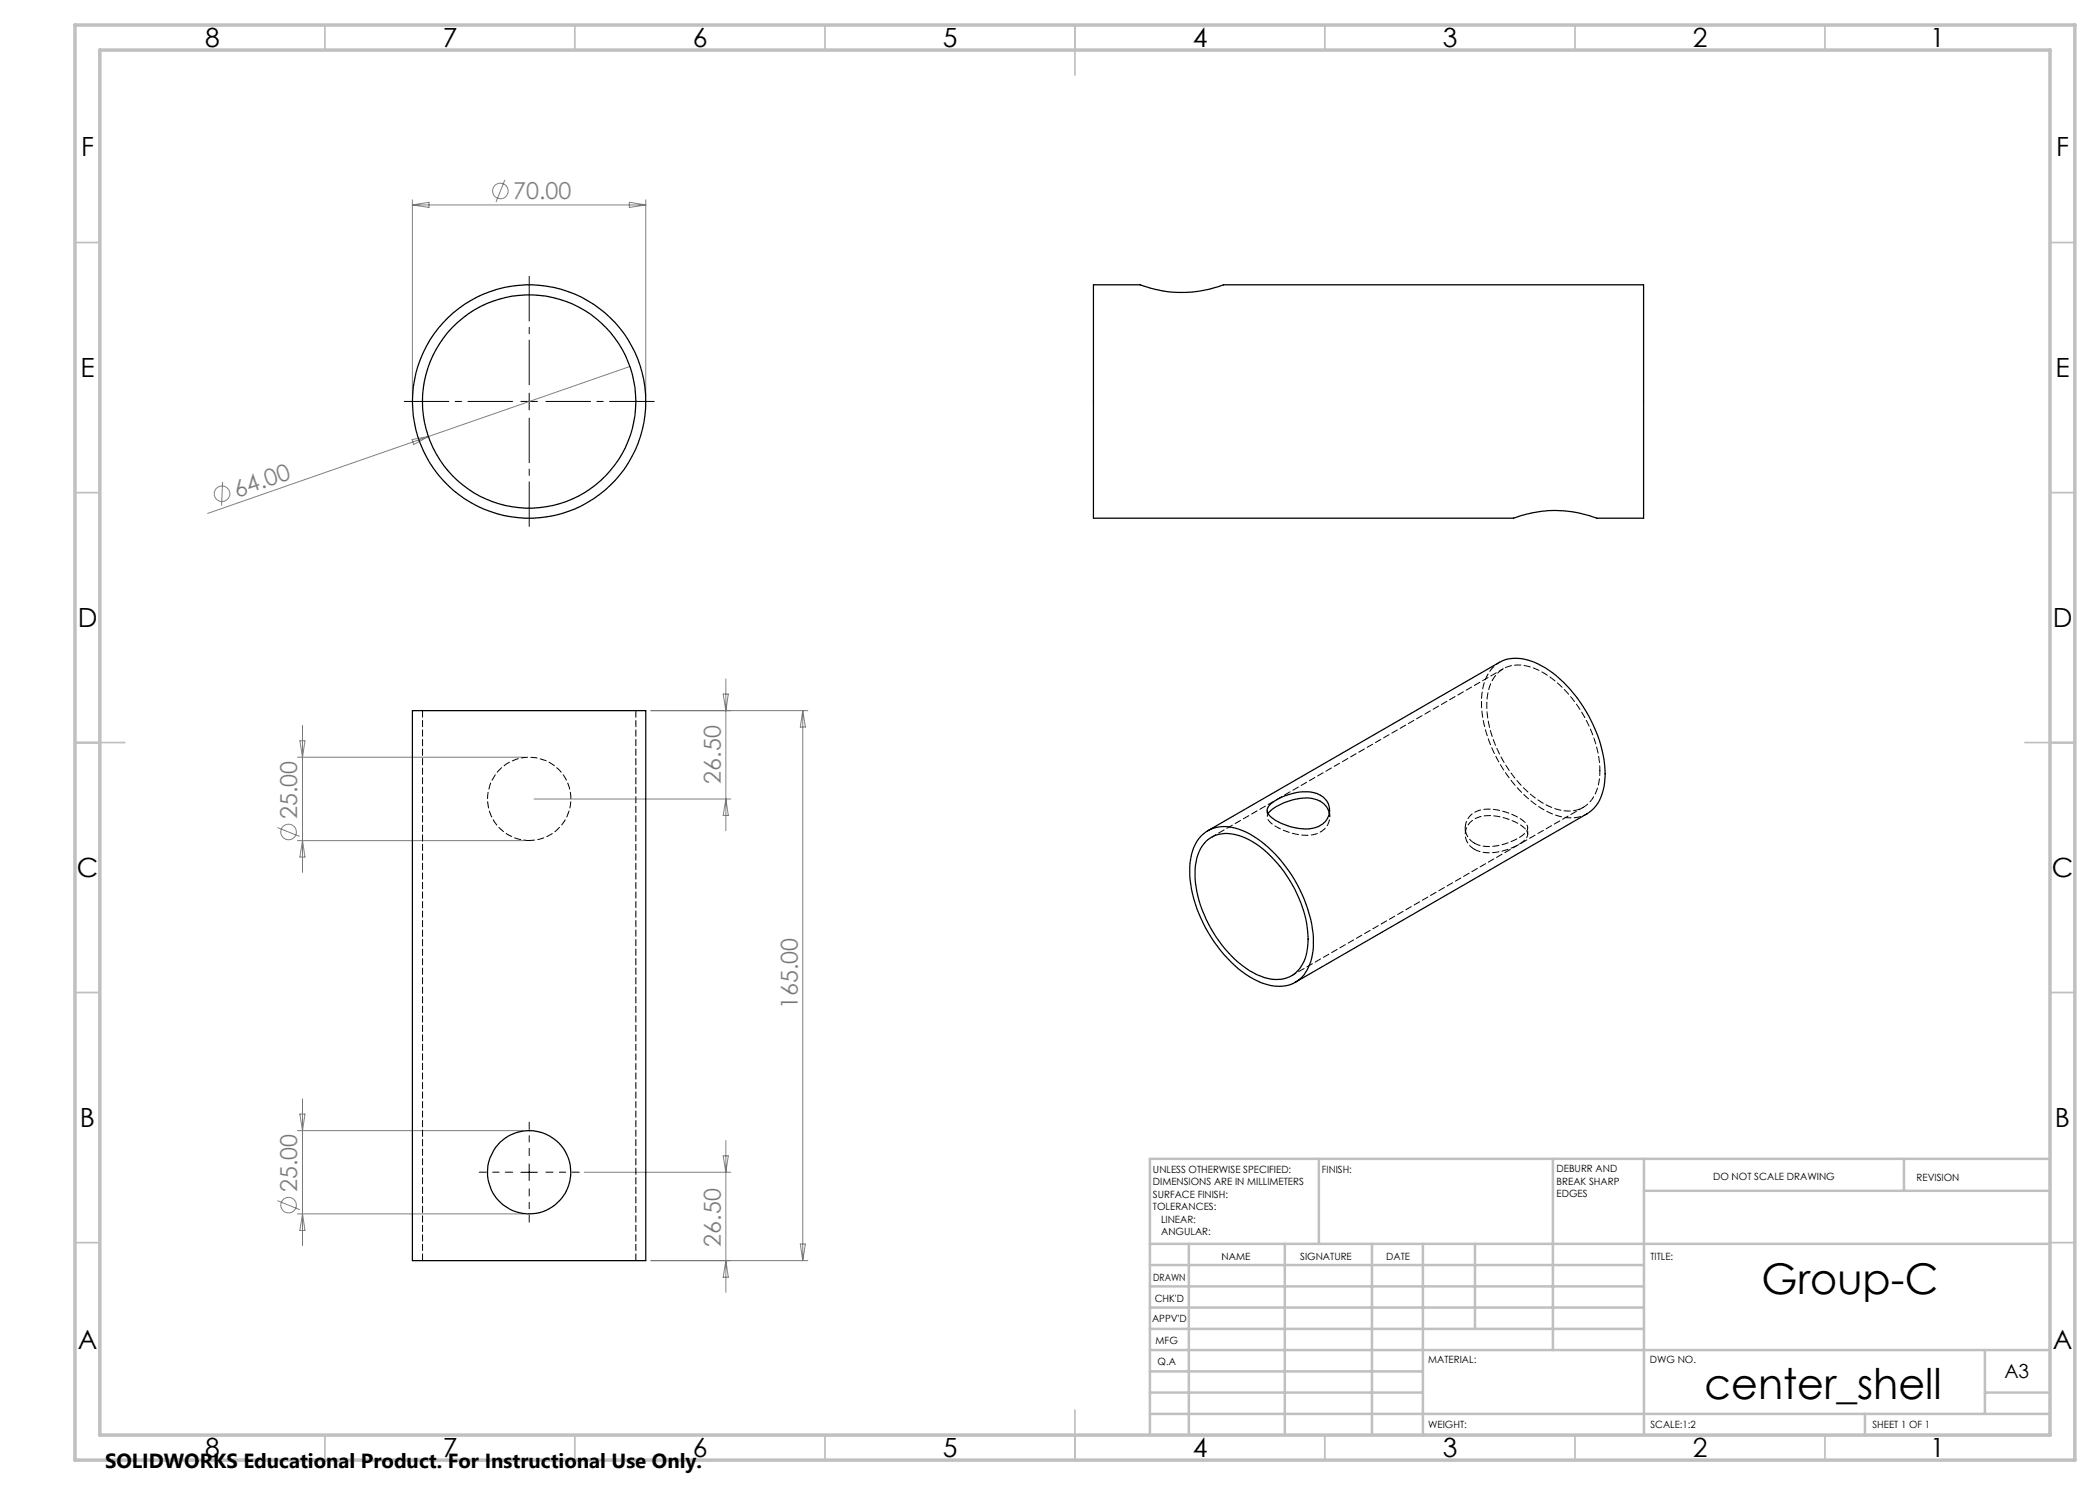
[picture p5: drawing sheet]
<svg xmlns="http://www.w3.org/2000/svg" width="420mm" height="297mm" viewBox="0 0 420 297" stroke-linecap="round" stroke-linejoin="round" font-family="sans-serif">
<g fill="none" stroke="#808080" stroke-width=".2">
<path d="M82.5 40v39.3M101 36l-1.8 4.4M129.2 40v39.3M82.5 41h46.7M82.5 41l3.3-.5v1zM125.9 40.5l3.3 .5-3.3 .5zM126 73.3l-40.3 14M44.5 96.4l-.2 4.7M82.4 87.9l3.3-.6-3 1.6zM85.7 87.3l-44.2 15.4M144.6 138.8h1.1l-.5 3.3zM145.2 135.8v30.4"/>
<path d="M59.5 151.4h45.3M60 148.2h1l-.5 3.2zM60.5 145.1v29.4M106.8 159.8h39.4M130.2 142.1h31.4M145.2 159.8l.5 3.3h-1.1zM160.5 142.1v110M160.5 142.1l.6 3.3h-1zM55.5 165.5l4.4 1.8M59.5 168.1h45.3M60.5 168.1l.5 3.3h-1zM60.5 219.8v29.3"/>
<path d="M59.5 226.1h45.3M60 222.8h1l-.5 3.3zM116.8 234.5h29.4M144.6 231.2h1.1l-.5 3.3zM145.2 228.1v30.4M55.5 240.1l4.4 1.8M59.5 242.8h45.3M60.5 242.8l.5 3.3h-1zM130.2 252.1h31.4M145.2 252.1l.5 3.3h-1.1zM160.1 248.8h1l-.6 3.3z"/>
<circle cx="100.1" cy="38.2" r="1.55"/>
<circle cx="44.4" cy="98.8" r="1.55"/>
<circle cx="57.7" cy="166.4" r="1.55"/>
<circle cx="57.7" cy="241" r="1.55"/>
</g>
<path d="M105.8 77v-21.7M102.5 80.3h-21.7M105.8 83.6v21.7M109.2 80.3h21.6" fill="none" stroke="#000" stroke-width=".2" stroke-dasharray="15.2 1.3 1.3 1.3" stroke-dashoffset="6.3"/>
<path d="M102.5 234.4h-6.7M105.8 231.1v-6.7M105.8 237.8v6.6M109.2 234.4h6.6" fill="none" stroke="#000" stroke-width=".2" stroke-dasharray="15.2 1.3 1.3 1.3" stroke-dashoffset="13.8"/>
<path d="M105.8 78.6v3.4M104.2 80.3h3.3M104.2 234.5h3.3M105.8 232.8v3.3" fill="none" stroke="#000" stroke-width=".2"/>
<g fill="none" stroke="#c0c0c0" stroke-width=".35">
<path d="M65 5v5M115 5v5M165 5v5M215 5v10M265 5v5M315 5v5M365 5v5M15 48.5h5M410 48.5h5M15 98.5h5M410 98.5h5M15 148.5h10"/>
<path d="M405 148.5h10M15 198.5h5M410 198.5h5M15 248.5h5M410 248.5h5M65 287v5M115 287v5M165 287v5M215 282v10M265 287v5M315 287v5M365 287v5"/>
</g>
<g fill="none" stroke="#c0c0c0" stroke-width=".5">
<path d="M263.8 231.8v17M310.6 231.8v38.2M328.8 231.8v55.2M328.8 238.2h81.2M380.8 231.8v6.4M410 231.8h-180v55.2M230 248.8h180M230 257.3h98.8M230 253h98.8M237.8 248.8v38.2M257 248.8v38.2M274.4 248.8v38.2"/>
<path d="M284.6 248.8v38.2M295 248.8v17M230 265.8h98.8M230 261.5h98.8M230 278.5h54.6M230 274.3h54.6M230 270h180M397 278.5h13M397 270v12.8M230 282.8h180M373 282.8v4.2"/>
</g>
<path d="M15 5h400v287h-400zM20 10h390v277h-390z" fill="none" stroke="#c0c0c0" stroke-width=".7"/>
<g fill="none" stroke="#000" stroke-width=".25">
<path d="M218.7 57h9.3a23.5 23.5 0 0 0 16.7 0h84v46.6h-9.3a23.6 23.6 0 0 0-16.5 0h-84.2zM82.5 142.1h46.7v110h-46.7zM240.2 167.2a7.1 7.1 0 0 1 8.2-1.1 25.2 25.2 0 0 1 12.4 13.7 20.6 20.6 0 0 1 1.5 11.9 6.9 6.9 0 0 1-4.5 5.3 10.6 10.6 0 0 1-8.6-2.1 27.4 27.4 0 0 1-11.3-20.7 9.9 9.9 0 0 1 2.3-7zM241.2 168.2a6.7 6.7 0 0 1 7.3-.8 22.4 22.4 0 0 1 10.9 11.3 18.5 18.5 0 0 1 1.7 12.9 6.1 6.1 0 0 1-8.3 3.9 20.7 20.7 0 0 1-10.6-9.8 21 21 0 0 1-3-13.3l.4-1.4 .5-1.2zM241.5 166.2l58.4-33.7a8.1 8.1 0 0 1 7.6 .2 25.3 25.3 0 0 1 11.2 12.5 19.7 19.7 0 0 1 1.7 13.5 6.9 6.9 0 0 1-3 4.1l-58.4 33.7M253.6 162.7a11.1 11.1 0 0 1 7.6-3.1 4.2 4.2 0 0 1 4.7 3.1M254.2 160.7a11.1 11.1 0 0 1 9.2-2 3.5 3.5 0 0 1 2.5 3.7 3.5 3.5 0 0 1-3.1 3.2 10.9 10.9 0 0 1-9-2.6 1.46 1.46 0 0 1 .4-2.3z"/>
<circle cx="105.8" cy="80.3" r="23.3"/>
<circle cx="105.8" cy="80.3" r="21.3"/>
<circle cx="105.8" cy="234.5" r="8.3"/>
</g>
<path d="M105.8 168.1a8.3 8.3 0 0 1-7.4-12.1 8.3 8.3 0 0 1 14.2-1.1 8.3 8.3 0 0 1-5.4 13.1l-1.4 .1" fill="none" stroke="#000" stroke-width=".2" stroke-dasharray="1.3 .6" stroke-dashoffset=".2"/>
<path d="M84.5 142.1v110M127.2 252.1v-110" fill="none" stroke="#000" stroke-width=".2" stroke-dasharray="1.3 .6" stroke-dashoffset="-.1"/>
<path d="M299.9 132.4a8.3 8.3 0 0 0-3.6 7.2 27 27 0 0 0 8.3 19.1 15 15 0 0 0 9.6 4.9l1.9-.3 1.3-.5" fill="none" stroke="#000" stroke-width=".2" stroke-dasharray="1.3 .6" stroke-dashoffset=".5"/>
<path d="M294.9 169.9a9.2 9.2 0 0 0 8.2-.7l1.5-.9a1.58 1.58 0 0 0 .3-2.7 11.3 11.3 0 0 0-8.9-2.3 3.5 3.5 0 0 0-2.9 2.9 3.5 3.5 0 0 0 1.8 3.7" fill="none" stroke="#000" stroke-width=".2" stroke-dasharray="1.3 .6" stroke-dashoffset=".1"/>
<path d="M253.6 162.7a1.48 1.48 0 0 0 .7 2 11.4 11.4 0 0 0 9 2.1 3.6 3.6 0 0 0 2.6-4.1" fill="none" stroke="#000" stroke-width=".2" stroke-dasharray="1.3 .6" stroke-dashoffset=".7"/>
<path d="M294.9 168.6a8.9 8.9 0 0 0 7.6-.4 5.1 5.1 0 0 0 3-2.4 2.3 2.3 0 0 0-1.4-2 10.6 10.6 0 0 0-8.7-1.6 3.5 3.5 0 0 0-2.3 3.1 3.5 3.5 0 0 0 1.8 3.3" fill="none" stroke="#000" stroke-width=".2" stroke-dasharray="1.3 .6"/>
<path d="M300.7 133.7l-58.4 33.7M320 154.1a24.9 24.9 0 0 0-11.7-19.8 7.5 7.5 0 0 0-8.3-.1 8.9 8.9 0 0 0-2.6 7.7 25.1 25.1 0 0 0 11.6 19 7.5 7.5 0 0 0 8.3 .1 8.3 8.3 0 0 0 2.7-6.9M258.3 195.1l58.4-33.6" fill="none" stroke="#000" stroke-width=".2" stroke-dasharray="1.3 .6" stroke-dashoffset=".3"/>
<path d="M253.4 162v1.3M265.9 163.3v-1.3M293 165.6v1.2M305.5 166.8v-1.2" fill="none" stroke="#000" stroke-width=".2" stroke-dasharray="1.3 .6" stroke-dashoffset=".6"/>
<g font-size="8.5">
<text x="352.3" y="258.8">Group-C</text>
<text x="340.9" y="279.7">center_shell</text>
</g>
<g font-size="5.3">
<text x="41" y="9.5">8</text>
<text x="88.5" y="9.5">7</text>
<text x="138.5" y="9.5">6</text>
<text x="188.5" y="9.5">5</text>
<text x="238.5" y="9.5">4</text>
<text x="288.5" y="9.5">3</text>
<text x="338.5" y="9.5">2</text>
<text x="386" y="9.5">1</text>
<text x="16.2" y="31.2">F</text>
<text x="411.2" y="31.2">F</text>
<text x="16.1" y="75.5">E</text>
<text x="411.1" y="75.5">E</text>
<text x="15.5" y="125.5">D</text>
<text x="410.5" y="125.5">D</text>
<text x="15.4" y="175.5">C</text>
<text x="410.4" y="175.5">C</text>
<text x="16" y="225.5">B</text>
<text x="411" y="225.5">B</text>
<text x="15.5" y="269.7">A</text>
<text x="410.5" y="269.7">A</text>
<text x="41" y="291.5">8</text>
<text x="88.5" y="291.5">7</text>
<text x="138.5" y="291.5">6</text>
<text x="188.5" y="291.5">5</text>
<text x="238.5" y="291.5">4</text>
<text x="288.5" y="291.5">3</text>
<text x="338.5" y="291.5">2</text>
<text x="386" y="291.5">1</text>
</g>
<g font-size="4.7" fill="#808080">
<text x="102.7" y="39.9">70.00</text>
<text x="47.4" y="99.5" transform="rotate(-19 47.4 99.5)">64.00</text>
<text x="144.2" y="156.7" transform="rotate(-90 144.2 156.7)">26.50</text>
<text x="59.4" y="163.8" transform="rotate(-90 59.4 163.8)">25.00</text>
<text x="159.6" y="201.8" transform="rotate(-90 159.6 201.8)">165.00</text>
<text x="59.4" y="238.4" transform="rotate(-90 59.4 238.4)">25.00</text>
<text x="144.2" y="249.3" transform="rotate(-90 144.2 249.3)">26.50</text>
</g>
<text font-size="4.1" x="21" y="293.7">SOLIDWORKS Educational Product. For Instructional Use Only.</text>
<text font-size="3.9" x="400.9" y="275.5">A3</text>
<g font-size="2">
<text x="230.6" y="234.6">UNLESS OTHERWISE SPECIFIED:</text>
<text x="230.6" y="237.1">DIMENSIONS ARE IN MILLIMETERS</text>
<text x="230.6" y="239.6">SURFACE FINISH:</text>
<text x="264.4" y="234.6">FINISH:</text>
<text x="311.3" y="234.5">DEBURR AND</text>
<text x="311.3" y="237">BREAK SHARP</text>
<text x="311.3" y="239.5">EDGES</text>
<text x="342.6" y="236">DO NOT SCALE DRAWING</text>
<text x="383.3" y="236.2">REVISION</text>
<text x="230.6" y="242.1">TOLERANCES:</text>
<text x="232.2" y="244.6">LINEAR:</text>
<text x="232.2" y="247.1">ANGULAR:</text>
<text x="244.3" y="252">NAME</text>
<text x="260" y="251.9">SIGNATURE</text>
<text x="277.2" y="251.9">DATE</text>
<text x="330.1" y="251.9">TITLE:</text>
<text x="230.6" y="256.1">DRAWN</text>
<text x="230.9" y="260.3">CHK'D</text>
<text x="230.4" y="264.4">APPV'D</text>
<text x="231.1" y="268.8">MFG</text>
<text x="231.5" y="273">Q.A</text>
<text x="285.6" y="272.5">MATERIAL:</text>
<text x="330" y="272.5">DWG NO.</text>
<text x="285.6" y="285.5">WEIGHT:</text>
<text x="330.1" y="285.6">SCALE:1:2</text>
<text x="374.5" y="285.6">SHEET 1 OF 1</text>
</g>
</svg>
